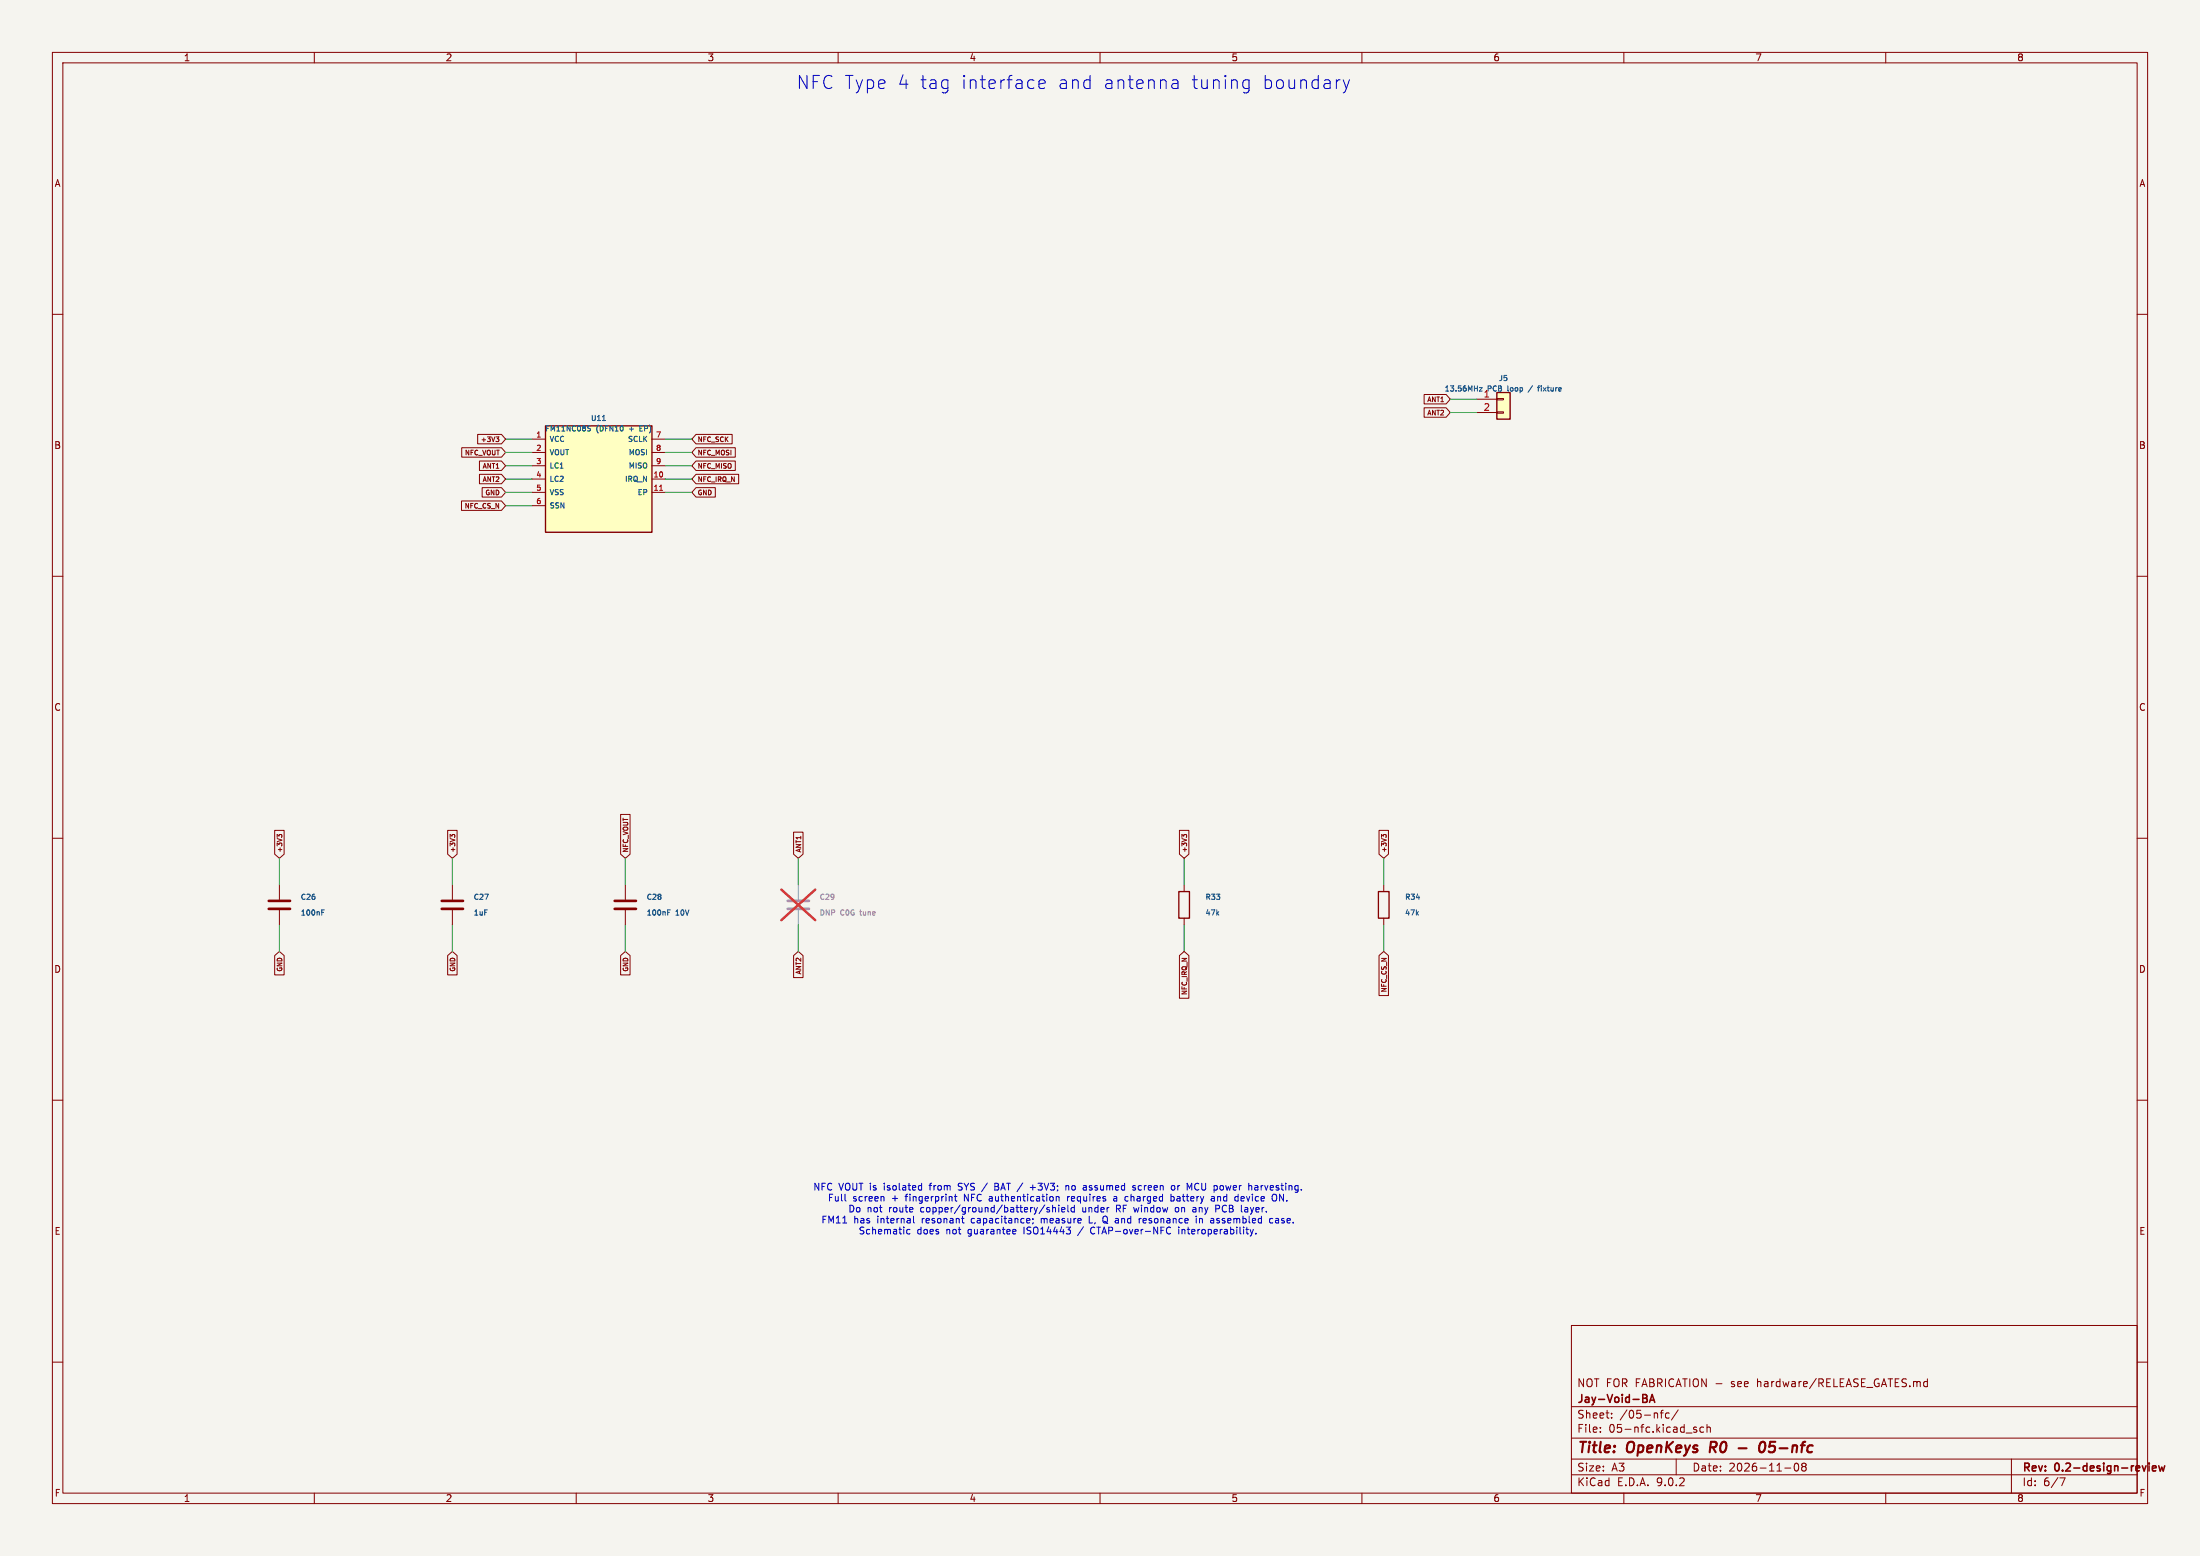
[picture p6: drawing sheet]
(kicad_sch
 (version 20250114)
 (generator "eeschema")
 (paper "A3")
 (title_block
  (title "OpenKeys R0 - 05-nfc")
  (date "2026-11-08")
  (rev "0.2-design-review")
  (company "Jay-Void-BA")
  (comment 1 "NOT FOR FABRICATION - see hardware/RELEASE_GATES.md"))
 (lib_symbols
  (symbol "OpenKeys:FM11NC08S"
   (pin_names
    (offset 0.7)) (in_bom yes) (on_board yes)
   (property "Reference" "U" (at 0 13.16 0) (effects (font (size 1.0 1.0))))
   (property "Value" "FM11NC08S" (at 0 11.16 0) (effects (font (size 1.0 1.0))))
   (symbol "FM11NC08S_0_1"
    (rectangle (start -10.16 10.16) (end 10.16 -10.16) (stroke (width 0.254) (type default)) (fill (type background))))
   (symbol "FM11NC08S_1_1"
    (pin power_in line (at -12.7 7.62 0) (length 2.54) (name "VCC" (effects (font (size 1.0 1.0)))) (number "1" (effects (font (size 1.0 1.0)))))
    (pin power_out line (at -12.7 5.08 0) (length 2.54) (name "VOUT" (effects (font (size 1.0 1.0)))) (number "2" (effects (font (size 1.0 1.0)))))
    (pin passive line (at -12.7 2.54 0) (length 2.54) (name "LC1" (effects (font (size 1.0 1.0)))) (number "3" (effects (font (size 1.0 1.0)))))
    (pin passive line (at -12.7 0.0 0) (length 2.54) (name "LC2" (effects (font (size 1.0 1.0)))) (number "4" (effects (font (size 1.0 1.0)))))
    (pin power_in line (at -12.7 -2.54 0) (length 2.54) (name "VSS" (effects (font (size 1.0 1.0)))) (number "5" (effects (font (size 1.0 1.0)))))
    (pin input line (at -12.7 -5.08 0) (length 2.54) (name "SSN" (effects (font (size 1.0 1.0)))) (number "6" (effects (font (size 1.0 1.0)))))
    (pin input line (at 12.7 7.62 180) (length 2.54) (name "SCLK" (effects (font (size 1.0 1.0)))) (number "7" (effects (font (size 1.0 1.0)))))
    (pin input line (at 12.7 5.08 180) (length 2.54) (name "MOSI" (effects (font (size 1.0 1.0)))) (number "8" (effects (font (size 1.0 1.0)))))
    (pin tri_state line (at 12.7 2.54 180) (length 2.54) (name "MISO" (effects (font (size 1.0 1.0)))) (number "9" (effects (font (size 1.0 1.0)))))
    (pin open_collector line (at 12.7 0.0 180) (length 2.54) (name "IRQ_N" (effects (font (size 1.0 1.0)))) (number "10" (effects (font (size 1.0 1.0)))))
    (pin passive line (at 12.7 -2.54 180) (length 2.54) (name "EP" (effects (font (size 1.0 1.0)))) (number "11" (effects (font (size 1.0 1.0)))))))
  (symbol "OpenKeys:Conn_01x02"
   (pin_names
    (offset 1.016) (hide yes)) (exclude_from_sim no) (in_bom yes) (on_board yes)
   (property "Reference" "J" (at 0 2.54 0) (effects (font (size 1.27 1.27))))
   (property "Value" "Conn_01x02" (at 0 -5.08 0) (effects (font (size 1.27 1.27))))
   (property "Footprint" "" (at 0 0 0) (effects (font (size 1.27 1.27)) (hide yes)))
   (property "Datasheet" "~" (at 0 0 0) (effects (font (size 1.27 1.27)) (hide yes)))
   (property "Description" "Generic connector, single row, 01x02, script generated (kicad-library-utils/schlib/autogen/connector/)" (at 0 0 0) (effects (font (size 1.27 1.27)) (hide yes)))
   (symbol "Conn_01x02_1_1"
    (rectangle (start -1.27 1.27) (end 1.27 -3.81) (stroke (width 0.254) (type default)) (fill (type background)))
    (rectangle (start -1.27 0.127) (end 0 -0.127) (stroke (width 0.1524) (type default)) (fill (type none)))
    (rectangle (start -1.27 -2.413) (end 0 -2.667) (stroke (width 0.1524) (type default)) (fill (type none)))
    (pin passive line (at -5.08 0 0) (length 3.81) (name "Pin_1" (effects (font (size 1.27 1.27)))) (number "1" (effects (font (size 1.27 1.27)))))
    (pin passive line (at -5.08 -2.54 0) (length 3.81) (name "Pin_2" (effects (font (size 1.27 1.27)))) (number "2" (effects (font (size 1.27 1.27))))))
   (embedded_fonts no))
  (symbol "OpenKeys:C"
   (pin_numbers (hide yes))
   (pin_names
    (offset 0.254)) (exclude_from_sim no) (in_bom yes) (on_board yes)
   (property "Reference" "C" (at 0.635 2.54 0) (effects (font (size 1.27 1.27)) (justify left)))
   (property "Value" "C" (at 0.635 -2.54 0) (effects (font (size 1.27 1.27)) (justify left)))
   (property "Footprint" "" (at 0.9652 -3.81 0) (effects (font (size 1.27 1.27)) (hide yes)))
   (property "Datasheet" "~" (at 0 0 0) (effects (font (size 1.27 1.27)) (hide yes)))
   (property "Description" "Unpolarized capacitor" (at 0 0 0) (effects (font (size 1.27 1.27)) (hide yes)))
   (symbol "C_0_1"
    (polyline (pts (xy -2.032 0.762) (xy 2.032 0.762)) (stroke (width 0.508) (type default)) (fill (type none)))
    (polyline (pts (xy -2.032 -0.762) (xy 2.032 -0.762)) (stroke (width 0.508) (type default)) (fill (type none))))
   (symbol "C_1_1"
    (pin passive line (at 0 3.81 270) (length 2.794) (name "~" (effects (font (size 1.27 1.27)))) (number "1" (effects (font (size 1.27 1.27)))))
    (pin passive line (at 0 -3.81 90) (length 2.794) (name "~" (effects (font (size 1.27 1.27)))) (number "2" (effects (font (size 1.27 1.27))))))
   (embedded_fonts no))
  (symbol "OpenKeys:R"
   (pin_numbers (hide yes))
   (pin_names
    (offset 0)) (exclude_from_sim no) (in_bom yes) (on_board yes)
   (property "Reference" "R" (at 2.032 0 90) (effects (font (size 1.27 1.27))))
   (property "Value" "R" (at 0 0 90) (effects (font (size 1.27 1.27))))
   (property "Footprint" "" (at -1.778 0 90) (effects (font (size 1.27 1.27)) (hide yes)))
   (property "Datasheet" "~" (at 0 0 0) (effects (font (size 1.27 1.27)) (hide yes)))
   (property "Description" "Resistor" (at 0 0 0) (effects (font (size 1.27 1.27)) (hide yes)))
   (symbol "R_0_1"
    (rectangle (start -1.016 -2.54) (end 1.016 2.54) (stroke (width 0.254) (type default)) (fill (type none))))
   (symbol "R_1_1"
    (pin passive line (at 0 3.81 270) (length 1.27) (name "~" (effects (font (size 1.27 1.27)))) (number "1" (effects (font (size 1.27 1.27)))))
    (pin passive line (at 0 -3.81 90) (length 1.27) (name "~" (effects (font (size 1.27 1.27)))) (number "2" (effects (font (size 1.27 1.27))))))
   (embedded_fonts no)))
 (text "NFC Type 4 tag interface and antenna tuning boundary" (at 205 16 0) (effects (font (size 2.5 2.5))))
 (wire (pts (xy 101.6 83.82) (xy 96.52 83.82)) (stroke (width 0) (type default)))
 (global_label "+3V3"
  (shape input) (at 96.52 83.82 180) (effects (font (size 0.9 0.9)) (justify right))
  (property "Intersheetrefs" "${INTERSHEET_REFS}" (at 96.52 83.82 180) (effects (font (size 0.8 0.8)) (hide yes))))
 (wire (pts (xy 101.6 86.36) (xy 96.52 86.36)) (stroke (width 0) (type default)))
 (global_label "NFC_VOUT"
  (shape input) (at 96.52 86.36 180) (effects (font (size 0.9 0.9)) (justify right))
  (property "Intersheetrefs" "${INTERSHEET_REFS}" (at 96.52 86.36 180) (effects (font (size 0.8 0.8)) (hide yes))))
 (wire (pts (xy 101.6 88.9) (xy 96.52 88.9)) (stroke (width 0) (type default)))
 (global_label "ANT1"
  (shape input) (at 96.52 88.9 180) (effects (font (size 0.9 0.9)) (justify right))
  (property "Intersheetrefs" "${INTERSHEET_REFS}" (at 96.52 88.9 180) (effects (font (size 0.8 0.8)) (hide yes))))
 (wire (pts (xy 101.6 91.44) (xy 96.52 91.44)) (stroke (width 0) (type default)))
 (global_label "ANT2"
  (shape input) (at 96.52 91.44 180) (effects (font (size 0.9 0.9)) (justify right))
  (property "Intersheetrefs" "${INTERSHEET_REFS}" (at 96.52 91.44 180) (effects (font (size 0.8 0.8)) (hide yes))))
 (wire (pts (xy 101.6 93.98) (xy 96.52 93.98)) (stroke (width 0) (type default)))
 (global_label "GND"
  (shape input) (at 96.52 93.98 180) (effects (font (size 0.9 0.9)) (justify right))
  (property "Intersheetrefs" "${INTERSHEET_REFS}" (at 96.52 93.98 180) (effects (font (size 0.8 0.8)) (hide yes))))
 (wire (pts (xy 101.6 96.52) (xy 96.52 96.52)) (stroke (width 0) (type default)))
 (global_label "NFC_CS_N"
  (shape input) (at 96.52 96.52 180) (effects (font (size 0.9 0.9)) (justify right))
  (property "Intersheetrefs" "${INTERSHEET_REFS}" (at 96.52 96.52 180) (effects (font (size 0.8 0.8)) (hide yes))))
 (wire (pts (xy 127.0 83.82) (xy 132.08 83.82)) (stroke (width 0) (type default)))
 (global_label "NFC_SCK"
  (shape input) (at 132.08 83.82 0) (effects (font (size 0.9 0.9)) (justify left))
  (property "Intersheetrefs" "${INTERSHEET_REFS}" (at 132.08 83.82 0) (effects (font (size 0.8 0.8)) (hide yes))))
 (wire (pts (xy 127.0 86.36) (xy 132.08 86.36)) (stroke (width 0) (type default)))
 (global_label "NFC_MOSI"
  (shape input) (at 132.08 86.36 0) (effects (font (size 0.9 0.9)) (justify left))
  (property "Intersheetrefs" "${INTERSHEET_REFS}" (at 132.08 86.36 0) (effects (font (size 0.8 0.8)) (hide yes))))
 (wire (pts (xy 127.0 88.9) (xy 132.08 88.9)) (stroke (width 0) (type default)))
 (global_label "NFC_MISO"
  (shape input) (at 132.08 88.9 0) (effects (font (size 0.9 0.9)) (justify left))
  (property "Intersheetrefs" "${INTERSHEET_REFS}" (at 132.08 88.9 0) (effects (font (size 0.8 0.8)) (hide yes))))
 (wire (pts (xy 127.0 91.44) (xy 132.08 91.44)) (stroke (width 0) (type default)))
 (global_label "NFC_IRQ_N"
  (shape input) (at 132.08 91.44 0) (effects (font (size 0.9 0.9)) (justify left))
  (property "Intersheetrefs" "${INTERSHEET_REFS}" (at 132.08 91.44 0) (effects (font (size 0.8 0.8)) (hide yes))))
 (wire (pts (xy 127.0 93.98) (xy 132.08 93.98)) (stroke (width 0) (type default)))
 (global_label "GND"
  (shape input) (at 132.08 93.98 0) (effects (font (size 0.9 0.9)) (justify left))
  (property "Intersheetrefs" "${INTERSHEET_REFS}" (at 132.08 93.98 0) (effects (font (size 0.8 0.8)) (hide yes))))
 (symbol
  (lib_id "OpenKeys:FM11NC08S") (at 114.3 91.44 0) (unit 1) (in_bom yes) (on_board yes) (dnp no)
  (property "Reference" "U11" (at 114.3 79.82 0) (effects (font (size 1 1))))
  (property "Value" "FM11NC08S (DFN10 + EP)" (at 114.3 81.82 0) (effects (font (size 1 1))))
  (property "Footprint" "OpenKeys:FM11NC08S_DFN10_PENDING" (at 114.3 91.44 0) (effects (font (size 1 1)) (hide yes)))
  (property "Datasheet" "" (at 114.3 91.44 0) (effects (font (size 1 1)) (hide yes))) (pin "1") (pin "2") (pin "3") (pin "4") (pin "5") (pin "6") (pin "7") (pin "8") (pin "9") (pin "10") (pin "11"))
 (wire (pts (xy 281.94 76.2) (xy 276.86 76.2)) (stroke (width 0) (type default)))
 (global_label "ANT1"
  (shape input) (at 276.86 76.2 180) (effects (font (size 0.9 0.9)) (justify right))
  (property "Intersheetrefs" "${INTERSHEET_REFS}" (at 276.86 76.2 180) (effects (font (size 0.8 0.8)) (hide yes))))
 (wire (pts (xy 281.94 78.74) (xy 276.86 78.74)) (stroke (width 0) (type default)))
 (global_label "ANT2"
  (shape input) (at 276.86 78.74 180) (effects (font (size 0.9 0.9)) (justify right))
  (property "Intersheetrefs" "${INTERSHEET_REFS}" (at 276.86 78.74 180) (effects (font (size 0.8 0.8)) (hide yes))))
 (symbol
  (lib_id "OpenKeys:Conn_01x02") (at 287.02 76.2 0) (unit 1) (in_bom yes) (on_board yes) (dnp no)
  (property "Reference" "J5" (at 287.02 72.2 0) (effects (font (size 1 1))))
  (property "Value" "13.56MHz PCB loop / fixture" (at 287.02 74.2 0) (effects (font (size 1 1))))
  (property "Footprint" "OpenKeys:NFC_LOOP_PENDING" (at 287.02 76.2 0) (effects (font (size 1 1)) (hide yes)))
  (property "Datasheet" "~" (at 287.02 76.2 0) (effects (font (size 1 1)) (hide yes))) (pin "1") (pin "2"))
 (wire (pts (xy 53.34 168.91) (xy 53.34 163.83)) (stroke (width 0) (type default)))
 (global_label "+3V3"
  (shape input) (at 53.34 163.83 90) (effects (font (size 0.9 0.9)) (justify left))
  (property "Intersheetrefs" "${INTERSHEET_REFS}" (at 53.34 163.83 90) (effects (font (size 0.8 0.8)) (hide yes))))
 (wire (pts (xy 53.34 176.53) (xy 53.34 181.61)) (stroke (width 0) (type default)))
 (global_label "GND"
  (shape input) (at 53.34 181.61 270) (effects (font (size 0.9 0.9)) (justify right))
  (property "Intersheetrefs" "${INTERSHEET_REFS}" (at 53.34 181.61 270) (effects (font (size 0.8 0.8)) (hide yes))))
 (symbol
  (lib_id "OpenKeys:C") (at 53.34 172.72 0) (unit 1) (in_bom yes) (on_board yes) (dnp no)
  (property "Reference" "C26" (at 57.34 171.22 0) (effects (font (size 1 1)) (justify left)))
  (property "Value" "100nF" (at 57.34 174.22 0) (effects (font (size 1 1)) (justify left)))
  (property "Footprint" "Capacitor_SMD:C_0603_1608Metric" (at 57.34 172.72 0) (effects (font (size 1 1)) (hide yes)))
  (property "Datasheet" "~" (at 57.34 172.72 0) (effects (font (size 1 1)) (hide yes))) (pin "1") (pin "2"))
 (wire (pts (xy 86.36 168.91) (xy 86.36 163.83)) (stroke (width 0) (type default)))
 (global_label "+3V3"
  (shape input) (at 86.36 163.83 90) (effects (font (size 0.9 0.9)) (justify left))
  (property "Intersheetrefs" "${INTERSHEET_REFS}" (at 86.36 163.83 90) (effects (font (size 0.8 0.8)) (hide yes))))
 (wire (pts (xy 86.36 176.53) (xy 86.36 181.61)) (stroke (width 0) (type default)))
 (global_label "GND"
  (shape input) (at 86.36 181.61 270) (effects (font (size 0.9 0.9)) (justify right))
  (property "Intersheetrefs" "${INTERSHEET_REFS}" (at 86.36 181.61 270) (effects (font (size 0.8 0.8)) (hide yes))))
 (symbol
  (lib_id "OpenKeys:C") (at 86.36000000000001 172.72 0) (unit 1) (in_bom yes) (on_board yes) (dnp no)
  (property "Reference" "C27" (at 90.36 171.22 0) (effects (font (size 1 1)) (justify left)))
  (property "Value" "1uF" (at 90.36 174.22 0) (effects (font (size 1 1)) (justify left)))
  (property "Footprint" "Capacitor_SMD:C_0603_1608Metric" (at 90.36 172.72 0) (effects (font (size 1 1)) (hide yes)))
  (property "Datasheet" "~" (at 90.36 172.72 0) (effects (font (size 1 1)) (hide yes))) (pin "1") (pin "2"))
 (wire (pts (xy 119.38 168.91) (xy 119.38 163.83)) (stroke (width 0) (type default)))
 (global_label "NFC_VOUT"
  (shape input) (at 119.38 163.83 90) (effects (font (size 0.9 0.9)) (justify left))
  (property "Intersheetrefs" "${INTERSHEET_REFS}" (at 119.38 163.83 90) (effects (font (size 0.8 0.8)) (hide yes))))
 (wire (pts (xy 119.38 176.53) (xy 119.38 181.61)) (stroke (width 0) (type default)))
 (global_label "GND"
  (shape input) (at 119.38 181.61 270) (effects (font (size 0.9 0.9)) (justify right))
  (property "Intersheetrefs" "${INTERSHEET_REFS}" (at 119.38 181.61 270) (effects (font (size 0.8 0.8)) (hide yes))))
 (symbol
  (lib_id "OpenKeys:C") (at 119.38000000000001 172.72 0) (unit 1) (in_bom yes) (on_board yes) (dnp no)
  (property "Reference" "C28" (at 123.38 171.22 0) (effects (font (size 1 1)) (justify left)))
  (property "Value" "100nF 10V" (at 123.38 174.22 0) (effects (font (size 1 1)) (justify left)))
  (property "Footprint" "Capacitor_SMD:C_0603_1608Metric" (at 123.38 172.72 0) (effects (font (size 1 1)) (hide yes)))
  (property "Datasheet" "~" (at 123.38 172.72 0) (effects (font (size 1 1)) (hide yes))) (pin "1") (pin "2"))
 (wire (pts (xy 152.4 168.91) (xy 152.4 163.83)) (stroke (width 0) (type default)))
 (global_label "ANT1"
  (shape input) (at 152.4 163.83 90) (effects (font (size 0.9 0.9)) (justify left))
  (property "Intersheetrefs" "${INTERSHEET_REFS}" (at 152.4 163.83 90) (effects (font (size 0.8 0.8)) (hide yes))))
 (wire (pts (xy 152.4 176.53) (xy 152.4 181.61)) (stroke (width 0) (type default)))
 (global_label "ANT2"
  (shape input) (at 152.4 181.61 270) (effects (font (size 0.9 0.9)) (justify right))
  (property "Intersheetrefs" "${INTERSHEET_REFS}" (at 152.4 181.61 270) (effects (font (size 0.8 0.8)) (hide yes))))
 (symbol
  (lib_id "OpenKeys:C") (at 152.4 172.72 0) (unit 1) (in_bom yes) (on_board yes) (dnp yes)
  (property "Reference" "C29" (at 156.4 171.22 0) (effects (font (size 1 1)) (justify left)))
  (property "Value" "DNP C0G tune" (at 156.4 174.22 0) (effects (font (size 1 1)) (justify left)))
  (property "Footprint" "Capacitor_SMD:C_0603_1608Metric" (at 156.4 172.72 0) (effects (font (size 1 1)) (hide yes)))
  (property "Datasheet" "~" (at 156.4 172.72 0) (effects (font (size 1 1)) (hide yes))) (pin "1") (pin "2"))
 (wire (pts (xy 226.06 168.91) (xy 226.06 163.83)) (stroke (width 0) (type default)))
 (global_label "+3V3"
  (shape input) (at 226.06 163.83 90) (effects (font (size 0.9 0.9)) (justify left))
  (property "Intersheetrefs" "${INTERSHEET_REFS}" (at 226.06 163.83 90) (effects (font (size 0.8 0.8)) (hide yes))))
 (wire (pts (xy 226.06 176.53) (xy 226.06 181.61)) (stroke (width 0) (type default)))
 (global_label "NFC_IRQ_N"
  (shape input) (at 226.06 181.61 270) (effects (font (size 0.9 0.9)) (justify right))
  (property "Intersheetrefs" "${INTERSHEET_REFS}" (at 226.06 181.61 270) (effects (font (size 0.8 0.8)) (hide yes))))
 (symbol
  (lib_id "OpenKeys:R") (at 226.06 172.72 0) (unit 1) (in_bom yes) (on_board yes) (dnp no)
  (property "Reference" "R33" (at 230.06 171.22 0) (effects (font (size 1 1)) (justify left)))
  (property "Value" "47k" (at 230.06 174.22 0) (effects (font (size 1 1)) (justify left)))
  (property "Footprint" "Resistor_SMD:R_0603_1608Metric" (at 230.06 172.72 0) (effects (font (size 1 1)) (hide yes)))
  (property "Datasheet" "~" (at 230.06 172.72 0) (effects (font (size 1 1)) (hide yes))) (pin "1") (pin "2"))
 (wire (pts (xy 264.16 168.91) (xy 264.16 163.83)) (stroke (width 0) (type default)))
 (global_label "+3V3"
  (shape input) (at 264.16 163.83 90) (effects (font (size 0.9 0.9)) (justify left))
  (property "Intersheetrefs" "${INTERSHEET_REFS}" (at 264.16 163.83 90) (effects (font (size 0.8 0.8)) (hide yes))))
 (wire (pts (xy 264.16 176.53) (xy 264.16 181.61)) (stroke (width 0) (type default)))
 (global_label "NFC_CS_N"
  (shape input) (at 264.16 181.61 270) (effects (font (size 0.9 0.9)) (justify right))
  (property "Intersheetrefs" "${INTERSHEET_REFS}" (at 264.16 181.61 270) (effects (font (size 0.8 0.8)) (hide yes))))
 (symbol
  (lib_id "OpenKeys:R") (at 264.16 172.72 0) (unit 1) (in_bom yes) (on_board yes) (dnp no)
  (property "Reference" "R34" (at 268.16 171.22 0) (effects (font (size 1 1)) (justify left)))
  (property "Value" "47k" (at 268.16 174.22 0) (effects (font (size 1 1)) (justify left)))
  (property "Footprint" "Resistor_SMD:R_0603_1608Metric" (at 268.16 172.72 0) (effects (font (size 1 1)) (hide yes)))
  (property "Datasheet" "~" (at 268.16 172.72 0) (effects (font (size 1 1)) (hide yes))) (pin "1") (pin "2"))
 (text "NFC VOUT is isolated from SYS / BAT / +3V3; no assumed screen or MCU power harvesting.\nFull screen + fingerprint NFC authentication requires a charged battery and device ON.\nDo not route copper/ground/battery/shield under RF window on any PCB layer.\nFM11 has internal resonant capacitance; measure L, Q and resonance in assembled case.\nSchematic does not guarantee ISO14443 / CTAP-over-NFC interoperability." (at 202 231 0) (effects (font (size 1.3 1.3)))))
